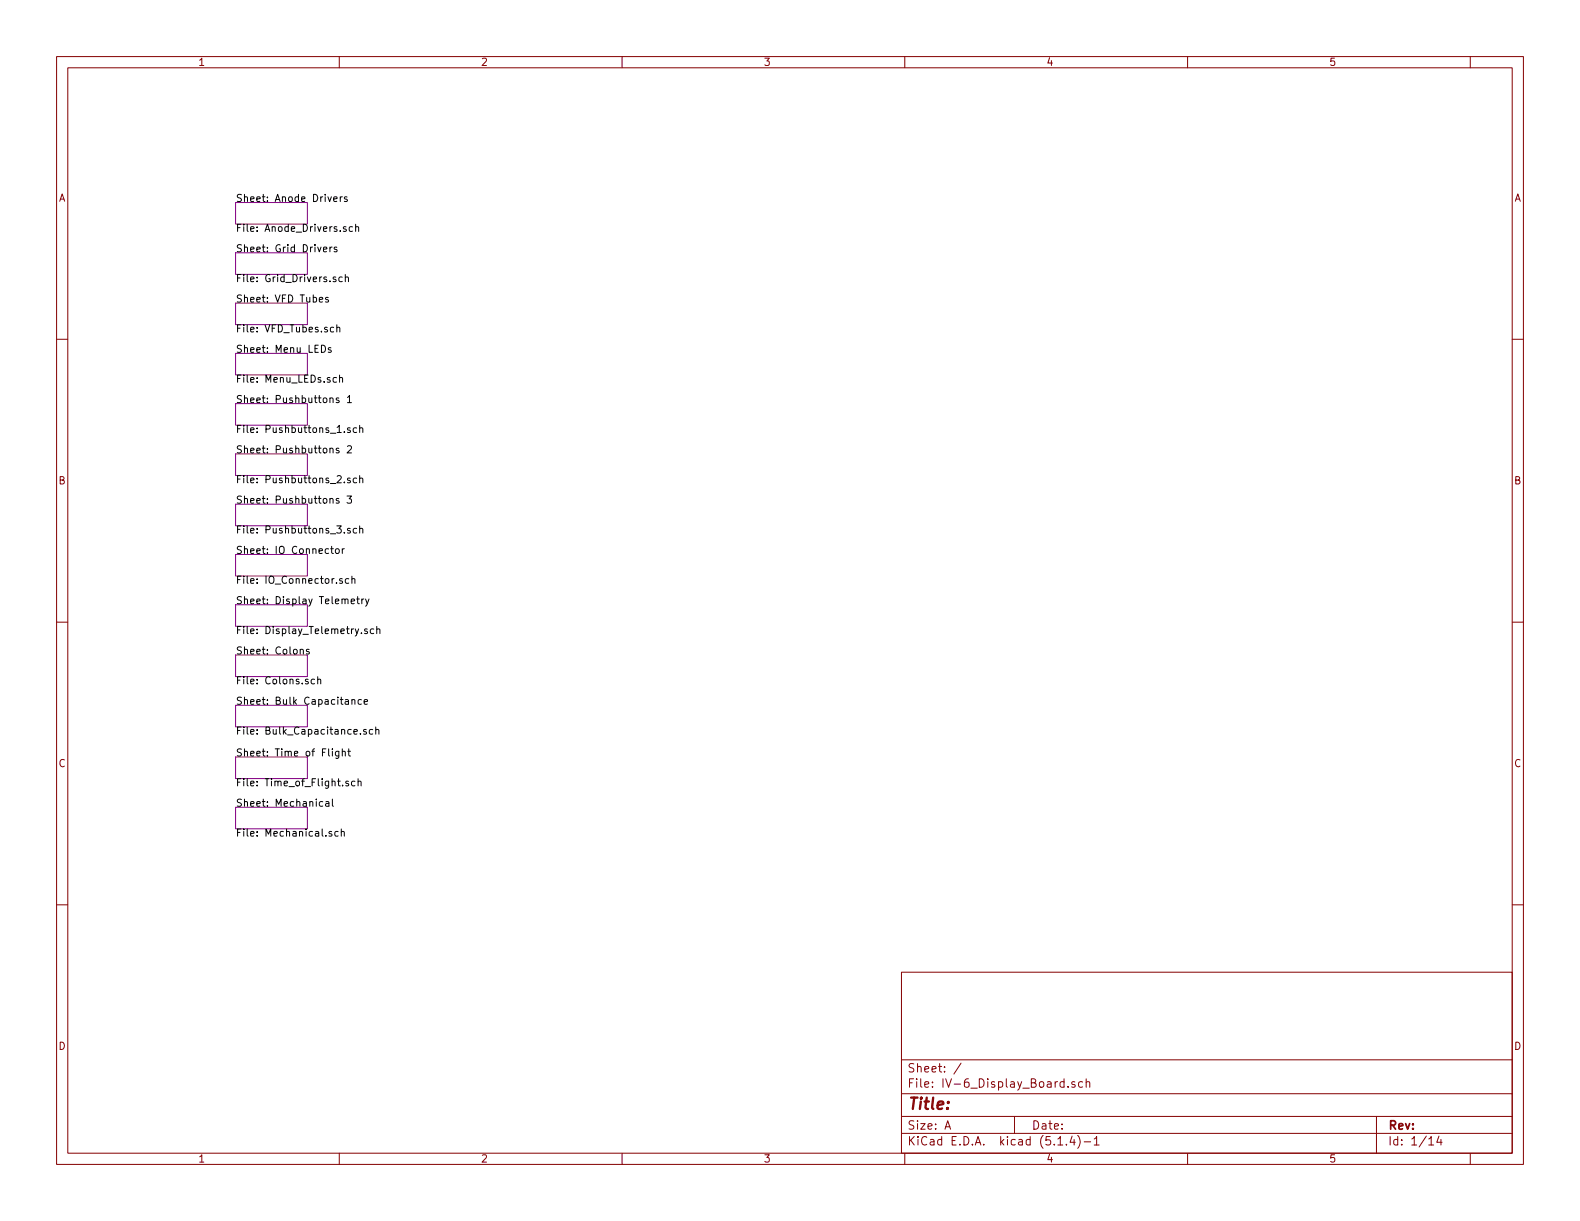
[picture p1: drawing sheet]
<svg xmlns="http://www.w3.org/2000/svg" width="279mm" height="216mm" viewBox="0 0 279 216" stroke-linecap="round" stroke-linejoin="round" font-family="sans-serif">
<g fill="none" stroke="#840000" stroke-width=".18">
<path d="M10 10h259.4v195.9h-259.4zM12 12h255.4v191.9h-255.4zM60 10v2M110 10v2M160 10v2M210 10v2M260 10v2M10 60h2M267.4 60h2M10 110h2M267.4 110h2M10 160h2"/>
<path d="M267.4 160h2M159.4 171.9h108v32h-108zM159.4 197.4h108M159.4 193.4h108M159.4 187.4h108M167.1 199.7l.5-1.5 .5 1.5M167.2 199.2h.8M170 188l-1.3 1.9M179.4 197.4v3M188.2 191.3h-.5l-.2 .2v.6l.2 .2 .5-.1M188.2 190.8v1.5M188.9 192.1v.2"/>
<path d="M190.1 191.3h-.4l-.2 .2 .1 .2 .5 .1v.4h-.6M191.4 191.3h-.4l-.3 .2 .2 .7h.5M192.1 191.4l.2-.1h.4v1M192.1 190.8v1.5M243.4 197.4v6.5M60 203.9v2M110 203.9v2M159.4 200.4h108M160 203.9v2M187.1 202.5h.8M188.6 202.3v.2M189.6 200.9l-.4 1.1h.9"/>
<path d="M189.9 201.5v1M190.6 200.8a1.71 1.71 0 0 1 0 2.2M191.7 201.9h1.2M193.5 201.4l.4-.4v1.5M193.5 202.5h.9M210 203.9v2M252.7 201.4l.4-.4v1.5M252.7 202.5h.8M254.5 200.9l-.4 1.1h.9M254.8 201.5v1M260 203.9v2"/>
</g>
<g fill="none" stroke="#840084" stroke-width=".18">
<path d="M41.7 35.8h12.7v3.8h-12.7zM41.7 44.7h12.7v3.8h-12.7zM41.7 53.6h12.7v3.8h-12.7zM41.7 62.5h12.7v3.8h-12.7zM41.7 71.4h12.7v3.8h-12.7zM41.7 98h12.7v3.9h-12.7zM41.7 80.3h12.7v3.8h-12.7zM41.7 89.2h12.7v3.8h-12.7zM41.7 106.9h12.7v3.8h-12.7zM41.7 115.8h12.7v3.8h-12.7zM41.7 124.7h12.7v3.8h-12.7zM41.7 133.9h12.7v3.8h-12.7z"/>
<path d="M41.7 142.7h12.7v3.9h-12.7z"/>
</g>
<g fill="none" stroke="#000" stroke-width=".18">
<path d="M59 35.2l.6-.1v-.3h-.4l-.2 .2 .1 .6h.5M60.2 34.8v.8M60.5 34.8h-.2l-.1 .2M61.4 34.8h-.3l-.2 .2 .1 .2 .4 .1v.3h-.5M62.9 39.6v1.3M56.5 53l.6-.1-.1-.3h-.3l-.2 .2v.6h.5M57.2 44.1l.6-.1-.1-.3h-.3l-.2 .2 .1 .6h.4M58 52.6h-.3l-.1 .2v.1l.4 .2v.3h-.4M58.3 43.7v.8M58.7 43.7l-.4 .2M59 57.9h-.4l-.2 .2 .1 .5h.5M59.4 49h-.3l-.2 .1 .1 .2 .4 .2v.3h-.5"/>
<path d="M59.6 43.7h-.3l-.2 .2v.1l.5 .2v.3h-.5M59.6 58l.1-.1h.3l.1 .8M59.6 57.4v1.3M60.5 49h-.3l-.3 .2 .1 .6h.5M61.1 49.1l.2-.1h.2l.1 .8M61.1 48.5v1.3M61.2 40.1h-.3l-.2 .2 .1 .1 .4 .2v.3h-.5M62.3 40.1h-.3l-.3 .2 .1 .6h.5M62.9 40.2l.2-.1h.3v.8M56.8 61a.64 .64 0 0 1 .8 .7 .64 .64 0 0 1-.8 .6zM58.3 70.5l.2-.1h.3l.1 .8M58.5 61.5h-.3l-.2 .1 .1 .2 .4 .2v.3h-.5"/>
<path d="M59.5 66.8h-.4l-.2 .2 .1 .5h.5M59.9 70.4h-.3l-.2 .1 .1 .2 .4 .1v.3h-.5M59.9 79.3l-.3-.1-.2 .2 .1 .2 .4 .1v.3h-.5M60 66.9l.2-.1h.3l.1 .8M60 66.3v1.3M61.4 70.3l.4-.4v1.3M61.4 78.9l.5-.1 .3 .4-.1 .2-.7 .7h.8M61.4 71.2h.8M61.9 75.7l-.3-.1-.2 .2 .1 .2 .4 .1v.3h-.5M63.1 75.7l-.4-.1-.2 .3 .1 .5h.5M63.6 75.8l.2-.2 .3 .1 .1 .8M63.6 75.2v1.3"/>
<path d="M58.5 97h.5M58.6 96.6v1.1l.4 .2M59.4 97.1l.3-.1 .3 .3-.1 .5-.3 .1-.3-.3zM59.9 88.2l-.3-.1-.2 .2 .1 .2 .4 .1v.3h-.5M60.5 97v.9M60.9 97l-.4 .3M61.4 87.7h.8l-.5 .5 .4 .1v.6l-.6 .1-.1-.2M61.9 84.6l-.3-.1-.2 .2 .1 .2 .4 .1v.3h-.5M61.9 93.5l-.3-.1-.2 .2 .1 .2 .4 .1v.3h-.5M63.1 84.6l-.4-.1-.2 .3 .1 .5h.5M63.1 93.5l-.4-.1-.2 .2 .1 .6h.5M63.6 84.7l.2-.2 .3 .1 .1 .8"/>
<path d="M63.6 93.5l.2-.1 .3 .1 .1 .8M63.6 84.1v1.3M63.6 93v1.3M53.1 114.9l.2-.1 .3 .1v.7M54.7 114.9l-.3-.1-.2 .2v.2l.5 .1v.3h-.5M56.2 119.7v1.2M60.5 102.4l-.3-.1-.2 .2 .1 .2 .4 .1v.3h-.5M61.7 102.4l-.4-.1-.2 .2 .1 .6h.5M62.1 106.3l.6-.1-.1-.2-.3-.1-.2 .2 .1 .6h.4M62.2 102.4l.2-.1 .3 .1 .1 .7M62.2 101.9v1.2M63.1 105.9h.5"/>
<path d="M63.2 105.5v1.1l.4 .2M63.9 111.9v.1M64 105.9v.9M64.3 105.9l-.2 .1-.1 .1M64.6 105.9l.3 .9M64.9 111.3l-.3-.1-.1 .2v.2l.4 .1v.3h-.4M65.3 105.9l-.5 1.2-.2 .1M66.1 111.3l-.4-.1-.2 .2 .1 .6h.5M66.6 111.3l.2-.1 .3 .1 .1 .7M66.6 110.8v1.2M55.6 120.1h-.3l-.3 .2 .1 .6h.5M56.2 120.2l.2-.1h.3v.8"/>
<path d="M58.8 132.4v.1M58.8 132.8v.9M59.9 132.8v1.2l-.2 .1-.3-.1M59.9 132.9l-.3-.1-.3 .3 .1 .5h.5M60.5 133l.2-.2 .3 .1 .1 .8M60.5 132.4v1.3M61.1 123.7h.4l.1 .8M61.5 132.8h.5M61.6 124l-.4 .1-.2 .1 .1 .3h.5M61.6 138.2l-.3-.1-.2 .2 .1 .2 .4 .1v.3h-.5M61.7 132.4v1.1l.3 .2M62.2 123.8l.2-.1h.3l.1 .8"/>
<path d="M62.2 123.7v.8M62.8 138.2l-.4-.1-.2 .3 .1 .5h.5M63.3 138.3l.2-.2 .3 .1 .1 .8M63.3 137.7v1.3M63.7 129.7v.1M63.9 123.7h-.3l-.3 .2 .1 .6h.5M64.4 124.1l.6-.1-.1-.3h-.3l-.2 .2 .1 .6h.4M64.8 129h-.3l-.2 .2v.1l.5 .2v.3h-.5M65.9 129h-.3l-.3 .2 .1 .6h.5M66.4 129.1l.2-.1h.3l.1 .8M66.4 128.5v1.3M57.1 141.8l-.4-.1-.2 .3 .1 .5h.5"/>
<path d="M57.6 141.8h.5l.1 .8M58.2 142l-.5 .1-.1 .2 .1 .3 .5-.1M58.6 147.1l-.3-.1-.1 .2v.2l.4 .1v.3h-.4M58.8 141.3v1.1l.2 .2M59.8 147.1l-.4-.1-.2 .2 .1 .6h.5M60.4 147.1l.1-.1 .3 .1 .1 .8M60.4 146.6v1.3"/>
</g>
<text font-size="2.8" fill="#840000" x="160.4" y="196.2">Title:</text>
<g font-size="2.1" fill="#840000">
<text x="160.4" y="189.6">Sheet: /</text>
<text x="160.4" y="192.3">File: IV-6_Display_Board.sch</text>
<text x="160.4" y="202.5">KiCad E.D.A. kicad (5.1.4)-1</text>
<text x="160.4" y="199.7">Size: A</text>
<text x="182.4" y="199.7">Date:</text>
<text x="245.4" y="199.7">Rev:</text>
<text x="245.4" y="202.5">Id: 1/14</text>
</g>
<g font-size="1.8" fill="#840000">
<text x="35" y="11.6">1</text>
<text x="85" y="11.6">2</text>
<text x="135" y="11.6">3</text>
<text x="185" y="11.6">4</text>
<text x="235" y="11.6">5</text>
<text x="10.4" y="35.6">A</text>
<text x="267.8" y="35.6">A</text>
<text x="10.4" y="85.6">B</text>
<text x="267.8" y="85.6">B</text>
<text x="10.4" y="135.6">C</text>
<text x="267.8" y="135.6">C</text>
<text x="10.4" y="185.6">D</text>
<text x="267.8" y="185.6">D</text>
<text x="35" y="205.5">1</text>
<text x="85" y="205.5">2</text>
<text x="135" y="205.5">3</text>
<text x="185" y="205.5">4</text>
<text x="235" y="205.5">5</text>
</g>
<g font-size="1.8">
<text x="41.7" y="35.7">Sheet: Anode Drivers</text>
<text x="41.7" y="41">File: Anode_Drivers.sch</text>
<text x="41.7" y="44.6">Sheet: Grid Drivers</text>
<text x="41.7" y="49.9">File: Grid_Drivers.sch</text>
<text x="41.7" y="53.5">Sheet: VFD Tubes</text>
<text x="41.7" y="58.8">File: VFD_Tubes.sch</text>
<text x="41.7" y="62.4">Sheet: Menu LEDs</text>
<text x="41.7" y="67.7">File: Menu_LEDs.sch</text>
<text x="41.7" y="71.3">Sheet: Pushbuttons 1</text>
<text x="41.7" y="76.6">File: Pushbuttons_1.sch</text>
<text x="41.7" y="80.2">Sheet: Pushbuttons 2</text>
<text x="41.7" y="85.4">File: Pushbuttons_2.sch</text>
<text x="41.7" y="89.1">Sheet: Pushbuttons 3</text>
<text x="41.7" y="94.3">File: Pushbuttons_3.sch</text>
<text x="41.7" y="97.9">Sheet: IO Connector</text>
<text x="41.7" y="103.2">File: IO_Connector.sch</text>
<text x="41.7" y="106.8">Sheet: Display Telemetry</text>
<text x="41.7" y="112.1">File: Display_Telemetry.sch</text>
<text x="41.7" y="115.7">Sheet: Colons</text>
<text x="41.7" y="121">File: Colons.sch</text>
<text x="41.7" y="124.6">Sheet: Bulk Capacitance</text>
<text x="41.7" y="129.9">File: Bulk_Capacitance.sch</text>
<text x="41.7" y="133.8">Sheet: Time of Flight</text>
<text x="41.7" y="139">File: Time_of_Flight.sch</text>
<text x="41.7" y="142.6">Sheet: Mechanical</text>
<text x="41.7" y="147.9">File: Mechanical.sch</text>
</g>
</svg>
